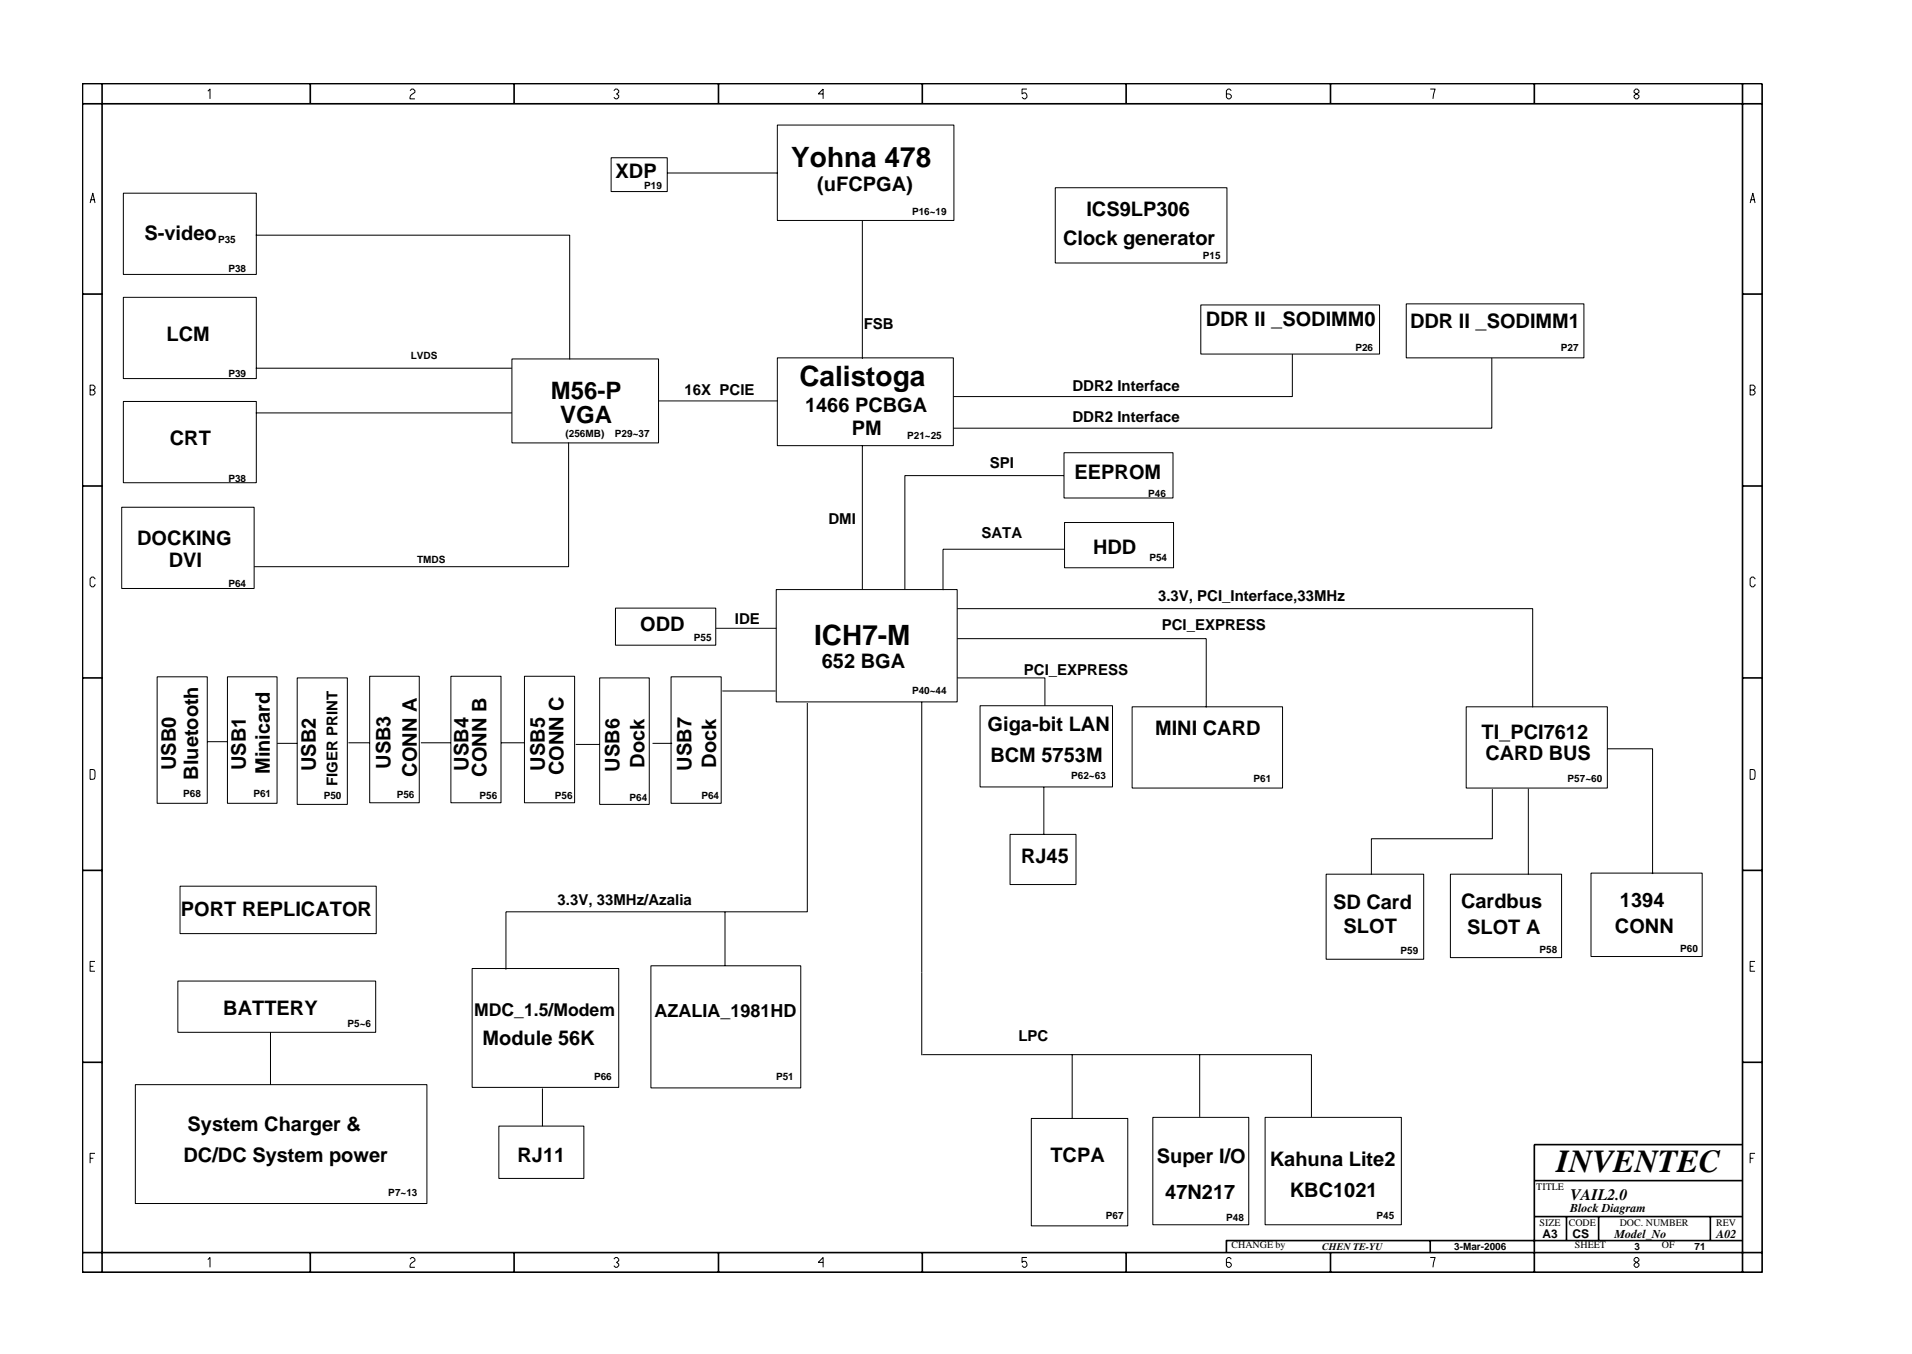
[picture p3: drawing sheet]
<svg xmlns="http://www.w3.org/2000/svg" width="297mm" height="210mm" viewBox="0 0 297 210" stroke-linecap="round" stroke-linejoin="round" font-family="sans-serif">
<g fill="none" stroke="#000" stroke-width=".25">
<path d="M12.8 13h261v184.6h-261zM12.8 16.1h261M15.9 13v184.6M48.2 13v3.1M79.9 13v3.1M111.6 13v3.1M143.3 13v3.1M174.9 13v3.1M206.7 13v3.1M238.4 13v3.1M270.7 13v184.6M12.8 45.7h3.1"/>
<path d="M270.7 45.7h3.1M12.8 75.5h3.1M270.7 75.5h3.1M12.8 105.3h3.1M270.7 105.3h3.1M12.8 135.2h3.1M270.7 135.2h3.1M12.8 165h3.1M270.7 165h3.1M270.7 177.7h-32.3v19.9M12.8 194.5h261M48.2 194.5v3.1"/>
<path d="M79.9 194.5v3.1M111.6 194.5v3.1M143.3 194.5v3.1M174.9 194.5v3.1M206.7 194.5v3.1M222.2 192.6v1.9M238.4 183.3h32.3M238.4 188.9h32.3M243.4 188.9v3.7M248.4 188.9v3.7M265.7 188.9v3.7M270.7 192.6h-80.2v1.9"/>
</g>
<g fill="none" stroke="#000" stroke-width=".16">
<path d="M32.3 14.2l.3-.4v1.6M63.7 14.1l.3-.3h.2l.3 .3v.2l-.5 .4-.3 .4v.3h.8M95.4 14.1l.2-.3h.3l.2 .3v.2l-.3 .3 .3 .2v.3l-.2 .3h-.3l-.2-.3M120.8 19.4h27.4v14.8h-27.4zM127.9 14.6h-.8l.8-.8v1.6M159.5 13.8h-.7v.8l.2-.2a.5 .5 0 0 1 .5 .7l-.2 .3h-.3l-.2-.3M191.3 14.1l-.3-.3h-.2l-.3 .3v1l.3 .3h.2l.3-.3v-.3l-.3-.2h-.5M222.2 13.8h.8l-.4 1.6M253.9 14.1l.2-.3h.3l.2 .3v.2l-.7 .5v.3l.2 .3h.3l.2-.3v-.3l-.7-.5zM14 31.5l.4-1.5 .4 1.5M14.1 31h.6M19.2 30h20.6v12.6h-20.6z"/>
<path d="M39.7 36.5h48.8v19.3M94.9 24.5h8.8v5.2h-8.8zM103.7 26.9h17.1M134 34.3v21.4M163.9 29.2h26.7v11.6h-26.7zM271.9 31.5l.4-1.5 .4 1.5M272 31h.6M14 59.8h.5l.3 .3v.2l-.3 .3 .3 .2v.3l-.3 .2h-.5zM19.2 46.2h20.6v12.6h-20.6zM39.7 57.2h39.8M79.5 55.7h22.8v13.1h-22.8zM120.8 55.6h27.3v13.6h-27.3z"/>
<path d="M186.5 47.4h27.8v7.6h-27.8zM200.8 55v6.6h-52.6M218.5 47.2h27.6v8.4h-27.6zM231.8 55.6v10.9h-83.7M14 60.6h.5M18.9 78.8h20.6v12.6h-20.6zM19.2 62.3h20.6v12.7h-20.6zM39.7 64.1h39.8M88.3 68.7v19.3h-48.7M102.3 62.3h18.5M134 69.2v22.3M165.3 70.3h16.9v7h-16.9z"/>
<path d="M165.3 73.9h-24.7v17.7M271.9 60.6h.5l.3-.3v-.2l-.3-.3h-.5v1.5h.5l.3-.2v-.3l-.3-.2M14.8 89.9l-.3-.3h-.2l-.3 .3v1l.3 .2h.2l.3-.2v-.2M95.6 94.4h15.6v5.8h-15.6zM111.3 97.6h9.3M120.6 91.6h28.1v17.4h-28.1zM148.7 94.5h89.4v15.3M148.7 99.2h38.7v10.6M165.4 81.1h16.9v7.1h-16.9zM165.4 85.3h-18.9v6.3M272.7 89.9l-.3-.3h-.3l-.2 .3v1l.2 .2h.3l.3-.2v-.2M14 119.5l.7 .1 .1 .2-.1 1.1-.7 .1z"/>
<path d="M24.4 105.1h7.8v19.6h-7.8zM32.2 115.2h3.1M35.3 105.1h7.7v19.6h-7.7zM43 115.4h3.2M46.2 105.3h7.8v19.6h-7.8zM54.1 115.3h3.3M57.4 105h7.7v19.7h-7.7zM65.4 115.3h4.6M70 105h7.8v19.7h-7.8zM77.8 115.3h3.7M81.5 105h7.8v19.7h-7.8zM89.4 115.6h3.8"/>
<path d="M93.2 105.3h7.7v19.6h-7.7zM101.4 115.4h3M104.3 105.1h7.7v19.6h-7.7zM112.2 107.3h8.3M125.4 109.2v32.4h-46.8v9M143.2 109v54.9M148.7 105.3h13.6v4.3M152.3 109.6h20.5v12.6h-20.5zM175.9 109.8h23.3v12.6h-23.3zM227.8 109.8h21.9v12.6h-21.9zM249.7 116.3h7v19.4v-.1v.1M271.9 119.5l.7 .1 .1 .2-.1 1.1-.7 .1z"/>
<path d="M28 137.6h30.4v7.4h-30.4zM156.9 129.6h10.3v7.8h-10.3zM162.2 122.2v7.4M206 135.7h15.2v13.3h-15.2zM225.3 135.7h17.3v13h-17.3zM231.8 122.5v7.7h-18.8v5.6M237.4 122.5v13.3M247.2 135.6h17.2v12.9h-17.2zM14 150.1h.5M14.8 149.3h-.8v1.5h.8M27.6 152.3h30.8v8h-30.8zM73.3 150.4h22.8v18.5h-22.8z"/>
<path d="M101.1 150h23.3v18.9h-23.3zM112.6 141.6v8.4M271.9 150.1h.5M272.7 149.3h-.8v1.5h.8M14 179.9h.5M14.8 179.1h-.8v1.5M21 168.4h45.3v18.5h-45.3zM42 160.3v8.1M77.5 174.9h13.2v8.1h-13.2zM84.3 169v5.9M143.3 163.8h60.4v9.6M160.2 173.7h15v16.7h-15z"/>
<path d="M166.6 163.8v9.9M179.1 173.5h14.9v16.7h-14.9zM186.4 163.8v9.6M196.5 173.5h21.2v16.7h-21.2zM271.9 179.9h.5M272.7 179.1h-.8v1.5M32.3 195.6l.3-.3v1.5M63.7 195.5l.3-.2h.2l.3 .2v.3l-.7 .5-.1 .2v.3h.8M95.4 195.5l.2-.2h.3l.2 .2v.3l-.3 .2 .3 .3v.2l-.2 .3h-.3l-.2-.3M127.9 196h-.8l.8-.7v1.5M159.5 195.3h-.7v.7l.2-.1a.5 .5 0 0 1 .5 .6l-.2 .3h-.3l-.2-.3M191.3 195.5l-.3-.2h-.2l-.3 .2v1l.3 .3h.2l.3-.3v-.2l-.3-.3h-.5"/>
<path d="M222.2 195.3h.8l-.4 1.5M254.1 195.3l-.2 .2v.3l.7 .5v.2l-.2 .3h-.3l-.2-.3v-.2l.7-.5v-.3l-.2-.2z"/>
</g>
<text font-size="5" x="241.8" y="182">INVENTEC</text>
<g font-size="4.4">
<text x="122.9" y="25.9">Yohna 478</text>
<text x="124.2" y="60">Calistoga</text>
<text x="126.5" y="100.1">ICH7-M</text>
</g>
<g font-size="3.7">
<text x="85.6" y="62">M56-P</text>
<text x="87" y="65.8">VGA</text>
</g>
<g font-size="3.1">
<text x="95.6" y="27.6">XDP</text>
<text x="127" y="29.7">(uFCPGA)</text>
<text x="168.8" y="33.6">ICS9LP306</text>
<text x="22.4" y="37.2">S-video</text>
<text x="165.2" y="38.1">Clock generator</text>
<text x="25.9" y="53">LCM</text>
<text x="187.3" y="50.6">DDR II _SODIMM0</text>
<text x="219.1" y="50.9">DDR II _SODIMM1</text>
<text x="125.1" y="64">1466 PCBGA</text>
<text x="26.4" y="69.2">CRT</text>
<text x="132.3" y="67.5">PM</text>
<text x="166.9" y="74.4">EEPROM</text>
<text x="21.3" y="84.6">DOCKING</text>
<text x="26.2" y="88">DVI</text>
<text x="169.8" y="86">HDD</text>
<text x="99.4" y="98">ODD</text>
<text x="127.7" y="103.7">652 BGA</text>
<text x="153.4" y="113.4">Giga-bit LAN</text>
<text x="27.3" y="119.6" transform="rotate(-90 27.3 119.6)">USB0</text>
<text x="38.2" y="119.6" transform="rotate(-90 38.2 119.6)">USB1</text>
<text x="49.1" y="119.7" transform="rotate(-90 49.1 119.7)">USB2</text>
<text x="60.7" y="119.4" transform="rotate(-90 60.7 119.4)">USB3</text>
<text x="72.8" y="119.7" transform="rotate(-90 72.8 119.7)">USB4</text>
<text x="84.7" y="119.7" transform="rotate(-90 84.7 119.7)">USB5</text>
<text x="96.3" y="119.8" transform="rotate(-90 96.3 119.8)">USB6</text>
<text x="100.1" y="119.2" transform="rotate(-90 100.1 119.2)">Dock</text>
<text x="107.4" y="119.7" transform="rotate(-90 107.4 119.7)">USB7</text>
<text x="111.2" y="119.2" transform="rotate(-90 111.2 119.2)">Dock</text>
<text x="153.9" y="118.4">BCM 5753M</text>
<text x="179.5" y="114.2">MINI CARD</text>
<text x="230.2" y="114.8">TI_PCI7612</text>
<text x="230.8" y="118">CARD BUS</text>
<text x="30.8" y="121.1" transform="rotate(-90 30.8 121.1)">Bluetooth</text>
<text x="41.9" y="120.2" transform="rotate(-90 41.9 120.2)">Minicard</text>
<text x="64.8" y="120.6" transform="rotate(-90 64.8 120.6)">CONN A</text>
<text x="75.6" y="120.6" transform="rotate(-90 75.6 120.6)">CONN B</text>
<text x="87.5" y="120.4" transform="rotate(-90 87.5 120.4)">CONN C</text>
<text x="158.6" y="134">RJ45</text>
<text x="28.1" y="142.2">PORT REPLICATOR</text>
<text x="207.1" y="141.1">SD Card</text>
<text x="227" y="141">Cardbus</text>
<text x="251.7" y="140.8">1394</text>
<text x="208.7" y="144.9">SLOT</text>
<text x="227.9" y="145">SLOT A</text>
<text x="250.9" y="144.9">CONN</text>
<text x="34.7" y="157.6">BATTERY</text>
<text x="75" y="162.2">Module 56K</text>
<text x="29.1" y="175.6">System Charger &amp;</text>
<text x="28.5" y="180.5">DC/DC System power</text>
<text x="80.4" y="180.5">RJ11</text>
<text x="163.2" y="180.4">TCPA</text>
<text x="179.7" y="180.7">Super I/O</text>
<text x="197.3" y="181">Kahuna Lite2</text>
<text x="200.4" y="185.9">KBC1021</text>
<text x="181" y="186.3">47N217</text>
</g>
<text font-size="2.8" x="101.7" y="158">AZALIA_1981HD</text>
<text font-size="2.7" x="73.7" y="157.8">MDC_1.5/Modem</text>
<text font-size="2.5" x="244" y="186.3">VAIL2.0</text>
<g font-size="2.3">
<text x="134.2" y="51">FSB</text>
<text x="106.3" y="61.3">16X PCIE</text>
<text x="166.6" y="65.6">DDR2 Interface</text>
<text x="166.6" y="60.7">DDR2 Interface</text>
<text x="153.8" y="72.6">SPI</text>
<text x="128.7" y="81.3">DMI</text>
<text x="152.5" y="83.5">SATA</text>
<text x="179.9" y="93.3">3.3V, PCI_Interface,33MHz</text>
<text x="114.2" y="96.8">IDE</text>
<text x="180.5" y="97.8">PCI_EXPRESS</text>
<text x="159.1" y="104.8">PCI_EXPRESS</text>
<text x="52.4" y="122" transform="rotate(-90 52.4 122)">FIGER PRINT</text>
<text x="86.6" y="140.5">3.3V, 33MHz/Azalia</text>
<text x="158.2" y="161.7">LPC</text>
</g>
<g font-size="1.9">
<text x="244" y="188.2">Block Diagram</text>
<text x="239.6" y="192.2">A3</text>
<text x="244.3" y="192.3">CS</text>
<text x="250.8" y="192.2">Model_No</text>
<text x="266.6" y="192.2">A02</text>
</g>
<g font-size="1.6">
<text x="100.1" y="29.3">P19</text>
<text x="141.7" y="33.4">P16~19</text>
<text x="33.9" y="37.7">P35</text>
<text x="186.9" y="40.1">P15</text>
<text x="35.5" y="42.2">P38</text>
<text x="35.5" y="58.5">P39</text>
<text x="63.8" y="55.8">LVDS</text>
<text x="210.6" y="54.5">P26</text>
<text x="242.5" y="54.5">P27</text>
<text x="87.9" y="67.9">(256MB)</text>
<text x="95.5" y="67.8">P29~37</text>
<text x="140.9" y="68.2">P21~25</text>
<text x="35.5" y="74.8">P38</text>
<text x="178.4" y="77.1">P46</text>
<text x="64.8" y="87.5">TMDS</text>
<text x="178.6" y="87.1">P54</text>
<text x="35.5" y="91.1">P64</text>
<text x="107.8" y="99.6">P55</text>
<text x="141.7" y="107.7">P40~44</text>
<text x="28.4" y="123.8">P68</text>
<text x="39.4" y="123.8">P61</text>
<text x="50.3" y="124.1">P50</text>
<text x="61.6" y="124">P56</text>
<text x="74.5" y="124.1">P56</text>
<text x="86.2" y="124.1">P56</text>
<text x="97.8" y="124.3">P64</text>
<text x="109" y="124.1">P64</text>
<text x="166.4" y="120.9">P62~63</text>
<text x="194.7" y="121.4">P61</text>
<text x="243.5" y="121.4">P57~60</text>
<text x="217.6" y="148.1">P59</text>
<text x="239.2" y="148">P58</text>
<text x="261" y="147.8">P60</text>
<text x="54" y="159.4">P5~6</text>
<text x="92.3" y="167.7">P66</text>
<text x="120.6" y="167.7">P51</text>
<text x="60.3" y="185.8">P7~13</text>
<text x="238.7" y="184.8">TITLE</text>
<text x="171.8" y="189.3">P67</text>
<text x="190.5" y="189.6">P48</text>
<text x="213.9" y="189.3">P45</text>
<text x="239.2" y="190.4">SIZE</text>
<text x="243.7" y="190.4">CODE</text>
<text x="251.6" y="190.4">DOC. NUMBER</text>
<text x="266.6" y="190.4">REV</text>
<text x="191.3" y="193.9">CHANGE by</text>
<text x="205.4" y="194.1">CHEN TE-YU</text>
<text x="225.9" y="194.1">3-Mar-2006</text>
<text x="244.7" y="193.9">SHEET</text>
<text x="253.9" y="194.1">3</text>
<text x="258.2" y="193.9">OF</text>
<text x="263.3" y="194.1">71</text>
</g>
</svg>
